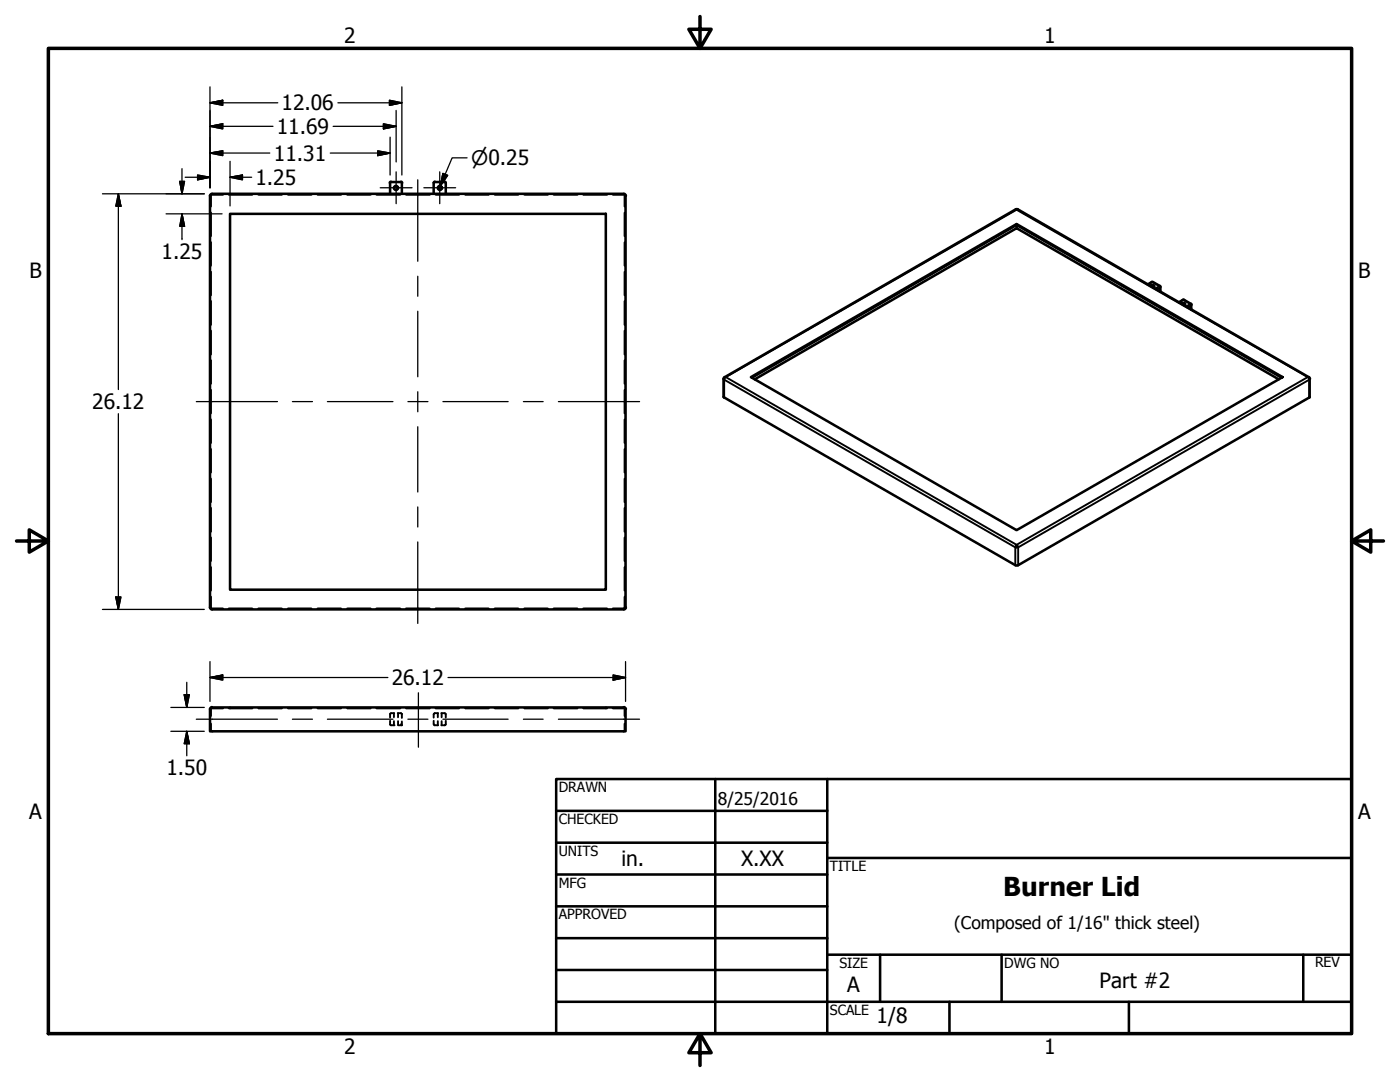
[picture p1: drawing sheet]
<svg xmlns="http://www.w3.org/2000/svg" width="279mm" height="216mm" viewBox="0 0 279 216" stroke-linecap="round" stroke-linejoin="round" font-family="sans-serif">
<!-- layer: Hidden (ANSI) -->
<g fill="none" stroke="#000" stroke-width=".38">
<path d="M44.5 38.9h-2.4v2.3M45.7 38.9h4.7M51.6 38.9h4.7M57.5 38.9h4.7M63.4 38.9h4.7M69.3 38.9h4.7M75.1 38.9h4.8M81 38.9h4.8M86.9 38.9h4.7M92.8 38.9h4.7M98.7 38.9h4.7M104.6 38.9h4.7"/>
<path d="M110.5 38.9h4.8M116.4 38.9h4.8M122.3 38.9h2.4v2.3M42.1 42.4v4.7M42.1 48.3v4.7M42.1 54.2v4.7M124.7 42.4v4.7M124.7 48.3v4.7M124.7 54.2v4.7M42.1 60.1v4.7M42.1 66v4.7M42.1 71.9v4.7"/>
<path d="M42.1 77.8v4.7M124.7 60.1v4.7M124.7 66v4.7M124.7 71.9v4.7M124.7 77.8v4.7M42.1 83.7v4.7M42.1 89.6v4.7M42.1 95.5v4.7M124.7 83.7v4.7M124.7 89.6v4.7M124.7 95.5v4.7M42.1 119.1v2.3h2.4"/>
<path d="M42.1 101.3v4.8M42.1 107.3v4.7M42.1 113.2v4.7M124.7 119.1v2.3h-2.4M124.7 101.3v4.8M124.7 107.3v4.7M124.7 113.2v4.7M45.7 121.4h4.7M51.6 121.4h4.7M57.5 121.4h4.7M63.4 121.4h4.7M69.3 121.4h4.7"/>
<path d="M75.1 121.4h4.8M81 121.4h4.8M86.9 121.4h4.7M92.8 121.4h4.7M98.7 121.4h4.7M104.6 121.4h4.7M110.5 121.4h4.8M116.4 121.4h4.8M42.1 144.4v1.5M44.5 141.4h-2.4v1.5M45.7 141.4h4.7M45.9 141.2h.1"/>
<path d="M45.9 141.3v.1M51.6 141.4h4.7M57.5 141.4h4.7M63.4 141.4h4.7M69.3 141.4h4.7M75.1 141.4h4.8M77.9 142.4v.8M77.9 143.8v.8M77.9 144.7h.8M78.6 142.3v.8M78.6 143.9v.8M78.7 142.3l-.8 .1"/>
<path d="M79.4 142.3l.7 .1M79.4 142.3v.8M79.4 143.9v.8M79.5 144.7h.7M80 144.5l.1 .1M80.1 144.7h.1M80.2 142.4v.9M80.2 144v.7M81 141.4h4.8M86.6 143.8v.8M86.6 142.4v.8M86.7 144.7h.7"/>
<path d="M86.9 141.4h4.7M87.4 142.3v.8M87.4 143.9v.8M87.4 142.3l-.7 .1M88.1 142.3l.7 .1M88.1 142.3v.8M88.1 143.9v.8M88.8 144.7h-.7M88.9 142.4l.1 .8M89 143.8l-.1 .8M92.8 141.4h4.7M98.7 141.4h4.7"/>
<path d="M104.6 141.4h4.7M110.5 141.4h4.8M116.4 141.4h4.8M120.9 141.2h.1M120.9 141.3v.1M122.3 141.4h2.4v1.5M124.7 144.4v1.5"/>
</g>
<!-- layer: Visible (ANSI) -->
<g fill="none" stroke="#000" stroke-width=".51">
<path d="M42.3 38.7l-.3 .2-.1 .2v82.1M42.4 38.7h82.1h.2l.2 .4M77.9 36.5v2.2M78 36.3l-.2 .2M78 36.3h2M80 36.3l.3 .2M80.2 36.5v2.2M86.6 36.5v2.2M86.7 36.3h2.1M86.8 36.3l-.2 .2M88.7 36.3l.3 .2M89 36.5v2.2"/>
<path d="M124.8 39.1v82.1M45.9 42.7h75v75h-75zM202.9 44.7v.8M144.5 79.3l58.1 33.5M149.9 75.2l53-30.5 53.1 30.5-53.1 30.6zM150.1 75.4l52.8-30.5 52.9 30.5M150.6 75.7l52.3-30.2 52.3 30.2M235.8 60.6a.41 .41 0 0 1 .4-.2 .41 .41 0 0 1 .3 .4l-.3 .1M261.3 79.3l-58.1 33.5M41.9 121.2l.2 .3 .2 .1M124.9 121.2l-.1 .2-.3 .2h-82.1M41.9 141.5v4.4h82.9v-4.4"/>
<path d="M42.3 141.1l-.3 .2-.1 .2M42.4 141.2h82.1M124.5 141.1l.2 .1 .2 .3"/>
<circle cx="79" cy="37.5" r=".41"/>
<circle cx="87.8" cy="37.5" r=".41"/>
</g>
<!-- layer: Visible Narrow (ANSI) -->
<g fill="none" stroke="#000" stroke-width=".38">
<path d="M202.7 41.8h.4M229.1 56.8l.9-.5 1.4 .8-.9 .5M229.9 56.3h.2M230.8 57.8l.7-.5v.9M231.5 57.1h-.1l.2 .2M236.1 59.8h.2M144.5 79.3v-3.5l58.1 33.4v3.6M144.7 75.2h.1M144.8 75.2l-.3 .6-.1-.2M144.8 75.2l58.1-33.4 58.1 33.4-58.1 33.5M144.8 75.2l58.1 33.5M235.3 60.3l.9-.5 1.4 .8-.9 .6"/>
<path d="M237 61.3l.7-.4v.8M237.7 60.6h-.1l.1 .2M261.2 75.2h-.2l.3 .6 .1-.2M261.3 79.3v-3.5l-58.1 33.4v3.6M202.8 108.8h.2l.2 .4h-.6z"/>
</g>
<g fill="none" stroke="#000" stroke-width=".51">
<path d="M229 56.8l1-.5 1.5 .8M229.6 57.1a.41 .41 0 0 1 .4-.2 .41 .41 0 0 1 .4 .3l-.3 .1M231.5 57.1l.1 .1M231.6 57.3v.9M236.1 59.8h.2M236.1 59.8l-.8 .5M236.3 59.8l1.4 .8 .1 .2M144.4 75.6v3.6l.1 .1M144.6 75.2l-.2 .4M144.7 75.2l58.1-33.5 58.4 33.5M237.7 60.8v1M261.2 75.2l.2 .4"/>
<path d="M261.4 75.6l-.1 3.7M202.6 112.8h.6"/>
</g>
<!-- layer: Border (ANSI) -->
<path d="M9.7 9.7h260v196.5h-260zM139.7 3.3v6.4l-2.2-3.9h4.4l-2.2 3.9M3.3 107.9h6.4l-3.9-2.2v4.5l3.9-2.3M269.7 107.9l3.9 2.3v-4.5l-3.9 2.2h6.4M139.7 206.2l2.2 3.9h-4.4l2.2-3.9v6.4" fill="none" stroke="#000" stroke-width=".7"/>
<!-- layer: Title (ANSI) -->
<g fill="none" stroke="#000" stroke-width=".51">
<path d="M111 155.4h158.7v50.8h-158.7zM142.7 155.4v50.8M165.1 155.4v50.8M111 161.8h54.1M111 168.1h54.1M111 174.5h54.1M165.1 171.2h104.6M111 180.8h54.1M111 187.2h54.1M111 193.5h54.1M111 199.9h158.7M165.1 190.5h104.6"/>
<path d="M175.6 190.5v9.4M189.5 199.9v6.3M199.9 190.5v9.4M225.3 199.9v6.3M260.1 190.5v9.4"/>
</g>
<!-- layer: Centerline (ANSI) -->
<g fill="none" stroke="#000" stroke-width=".25">
<path d="M83.4 35.9v16.2M83.4 55.1v4M83.4 62.1v13.1M83.4 78.2v4M39.2 80.1h16.2M58.4 80.1h4M65.3 80.1h13.1M81.4 80.1h4M83.4 85.2v13M88.4 80.1h13M104.5 80.1h3.9M111.4 80.1h16.2"/>
<path d="M83.4 101.2v4M83.4 108.1v16.3M83.5 138.2v10.9M39.2 143.5h16.2M58.4 143.5h4M65.3 143.5h13.1M81.4 143.5h4M88.4 143.5h13M104.5 143.5h3.9M111.4 143.5h16.2"/>
</g>
<!-- layer: Center Mark (ANSI) -->
<path d="M75.9 37.5h6.3M79.1 34.3v6.3M84.6 37.5h6.3M87.8 34.3v6.3" fill="none" stroke="#000" stroke-width=".25"/>
<!-- layer: Dimension (ANSI) -->
<g fill="none" stroke="#000" stroke-width=".25">
<path d="M41.9 17.3v20.2M80.2 17.3v17.6M20.4 38.7h20.4M23.6 38.7l.5 2.4h-1zM23.6 38.7v39M35.9 36.2h.9l-.5 2.5zM36.3 33.7v5M37 35.4h4.9M39.4 34.9l2.5 .5-2.5 .5zM41.9 30.5l2.5-.4v1zM41.9 20.5l2.5-.5v1zM41.9 25.2l2.5-.5v1z"/>
<path d="M41.9 30.5h11.9M41.9 20.5h13.5M41.9 25.2h12.6M45.9 35.4l2.5-.5v1zM45.9 35.4h4.3M45.9 32.2v8.9M65.9 30.5h12M66.5 25.2h12.6M67.4 20.5h12.8M75.4 30.1l2.5 .4-2.5 .6zM76.5 24.7l2.6 .5-2.6 .5zM77.7 20l2.5 .5-2.5 .5z"/>
<path d="M77.9 27.4v7.5M79.1 22v10.3M88.4 34.6l.9 .4-1.4 2.1zM93.2 31.5h-3l-2.3 5.6M33.1 42.7h11.2M36.3 42.7l.5 2.4h-.9zM36.3 42.7v5.1M23.6 82.5v39.1M23.1 119.1h1l-.5 2.5zM20.4 121.6h20.4M36.8 138.6h1l-.5 2.6zM37.3 136.1v5.1"/>
<path d="M41.9 135.2l2.5-.5v1zM41.9 132v8M41.9 135.2h35.5M89.4 135.2h35.4M122.4 134.7l2.4 .5-2.4 .5zM124.8 132v8M34.1 145.9h6.7M34.1 141.2h6.7M37.3 145.9l.5 2.5h-1zM37.3 145.9v4.9"/>
</g>
<g fill="#000" stroke="#000" stroke-width=".25">
<path d="M35.9 36.2l.4 2.5zM35.9 36.2h.9l-.5 2.5zM39.4 35.9l2.5-.5zM39.4 34.9l2.5 .5-2.5 .5zM41.9 30.5l2.5-.4zM41.9 30.5l2.5-.4v1zM41.9 20.5l2.5-.5zM41.9 20.5l2.5-.5v1zM41.9 25.2l2.5-.5zM41.9 25.2l2.5-.5v1zM45.9 35.4l2.5-.5zM45.9 35.4l2.5-.5v1z"/>
<path d="M75.4 31.1l2.5-.6zM75.4 30.1l2.5 .4-2.5 .6zM76.5 25.7l2.6-.5zM76.5 24.7l2.6 .5-2.6 .5zM77.7 21l2.5-.5zM77.7 20l2.5 .5-2.5 .5zM88.4 34.6l-.5 2.5zM88.4 34.6l.9 .4-1.4 2.1zM23.6 38.7l.5 2.4zM23.6 38.7l.5 2.4h-1zM36.3 42.7l.5 2.4zM36.3 42.7l.5 2.4h-.9z"/>
<path d="M23.1 119.1l.5 2.5zM23.1 119.1h1l-.5 2.5zM36.8 138.6l.5 2.6zM36.8 138.6h1l-.5 2.6zM41.9 135.2l2.5-.5zM41.9 135.2l2.5-.5v1zM122.4 135.7l2.4-.5zM122.4 134.7l2.4 .5-2.4 .5zM37.3 145.9l.5 2.5zM37.3 145.9l.5 2.5h-1z"/>
</g>
<text font-size="5.2" x="200.2" y="178.8">Burner Lid</text>
<g font-size="4.2">
<text x="68.7" y="8.6">2</text>
<text x="208.4" y="8.6">1</text>
<text x="56.2" y="22">12.06</text>
<text x="55.2" y="26.7">11.69</text>
<text x="54.7" y="32.1">11.31</text>
<text x="51" y="36.9">1.25</text>
<text x="32.3" y="51.7">1.25</text>
<text x="5.9" y="55.5">B</text>
<text x="271.1" y="55.5">B</text>
<text x="18.4" y="81.7">26.12</text>
<text x="78.2" y="136.7">26.12</text>
<text x="33.2" y="154.7">1.50</text>
<text x="5.8" y="163.4">A</text>
<text x="271" y="163.4">A</text>
<text x="124" y="172.8">in.</text>
<text x="147.9" y="172.7">X.XX</text>
<text x="169.1" y="198">A</text>
<text x="219.5" y="197.1">Part #2</text>
<text x="174.9" y="204.1">1/8</text>
<text x="68.7" y="210.3">2</text>
<text x="208.4" y="210.3">1</text>
</g>
<text font-size="4" x="94" y="33">⌀0.25</text>
<g font-size="3.5">
<text x="143.3" y="160.7">8/25/2016</text>
<text x="190.4" y="185.4">(Composed of 1/16&quot; thick steel)</text>
</g>
<g font-size="2.8">
<text x="111.5" y="158">DRAWN</text>
<text x="111.5" y="164.4">CHECKED</text>
<text x="111.5" y="170.8">UNITS</text>
<text x="165.6" y="173.7">TITLE</text>
<text x="111.5" y="177.1">MFG</text>
<text x="111.5" y="183.5">APPROVED</text>
<text x="167.5" y="193.1">SIZE</text>
<text x="200.4" y="193.1">DWG NO</text>
<text x="262.4" y="193">REV</text>
<text x="165.6" y="202.5">SCALE</text>
</g>
</svg>
